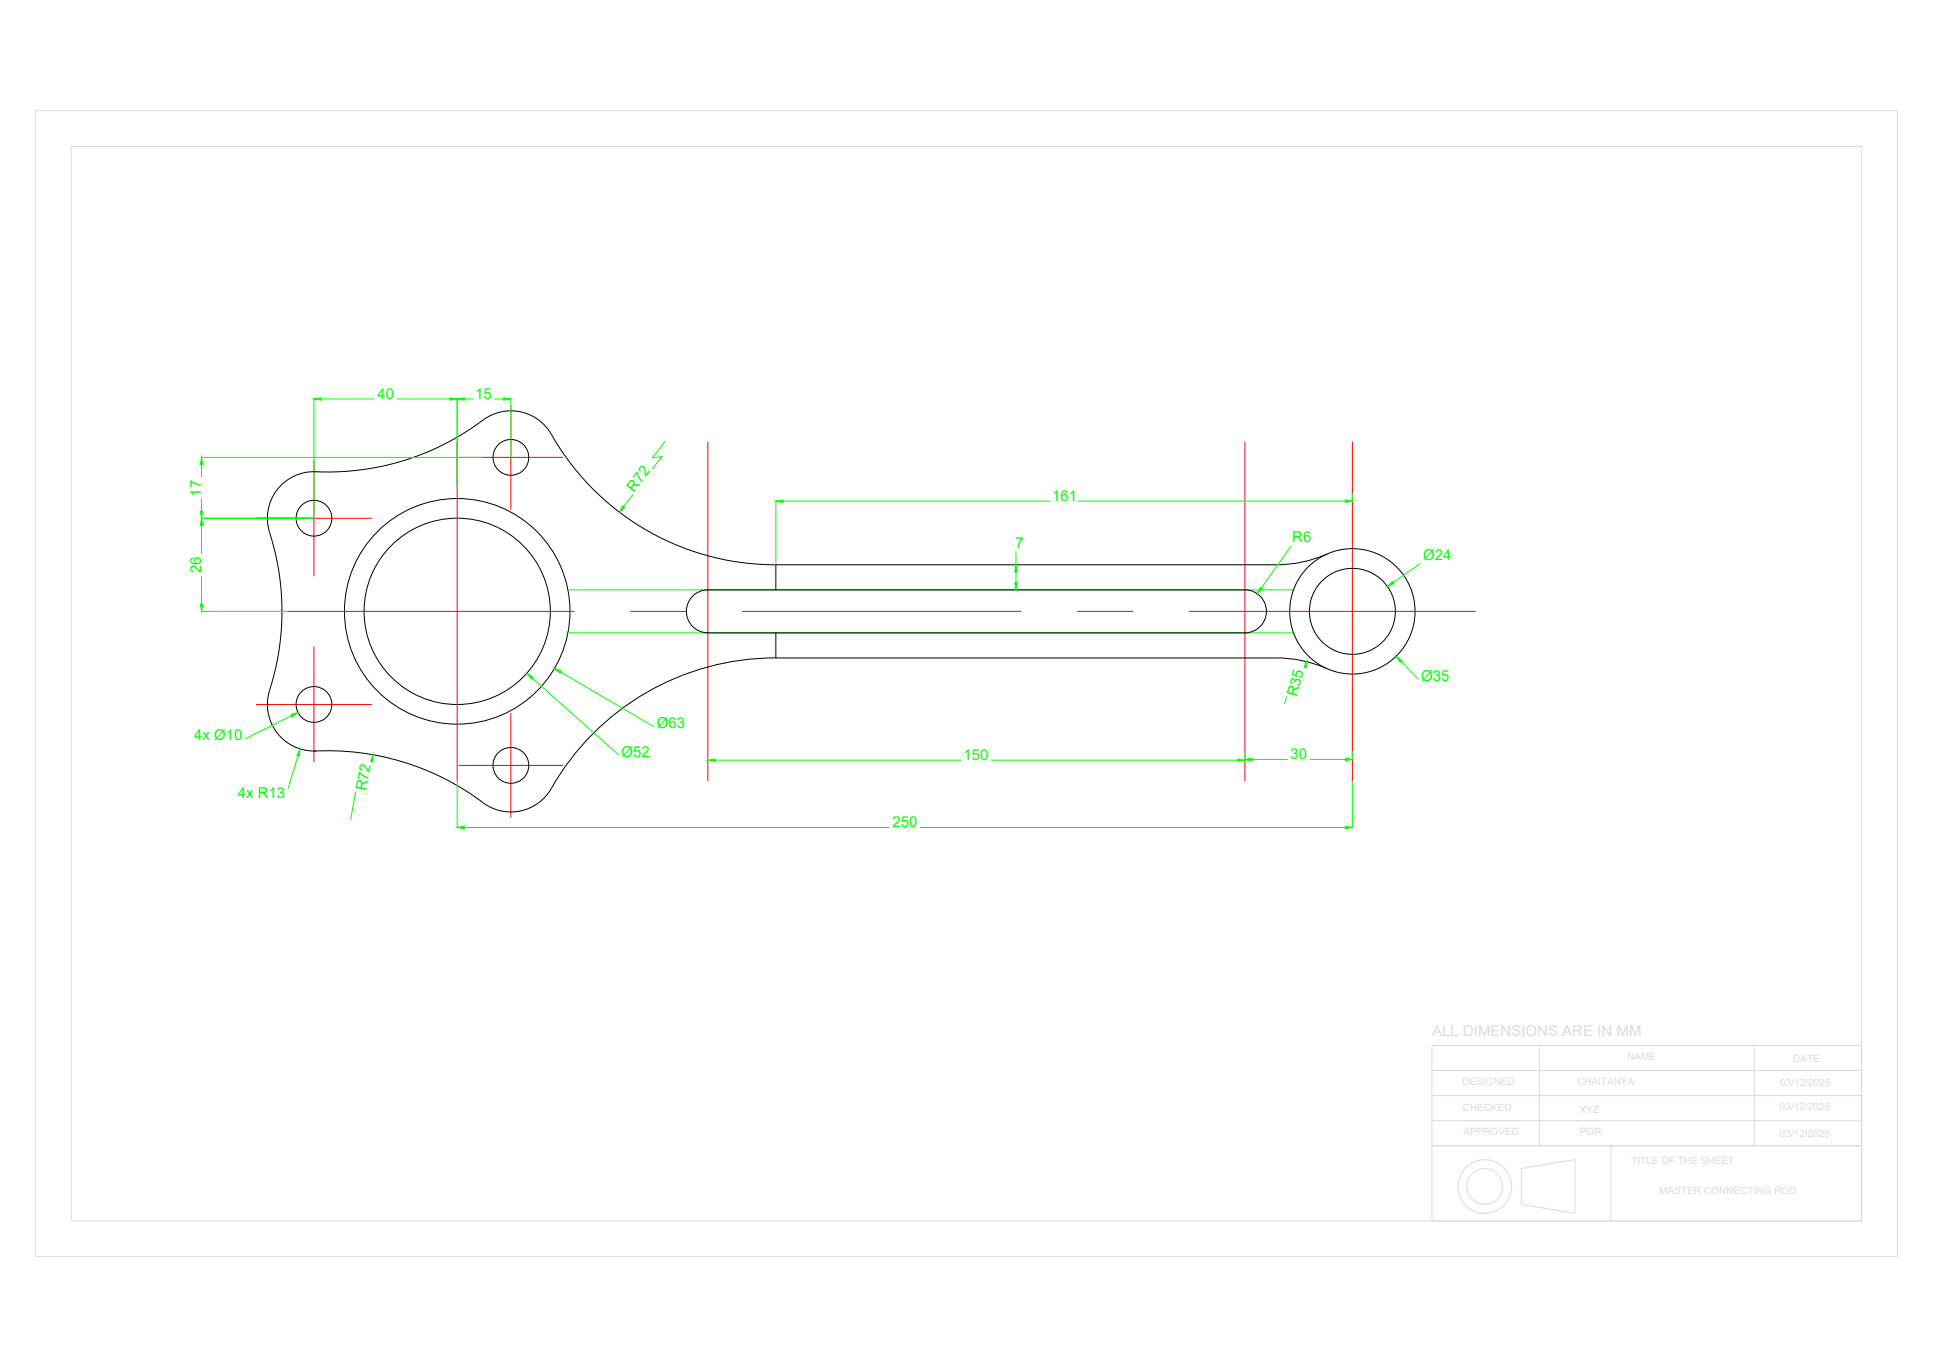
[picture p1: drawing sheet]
<svg xmlns="http://www.w3.org/2000/svg" width="297mm" height="210mm" viewBox="0 0 297 210" stroke-linecap="round" stroke-linejoin="round" font-family="sans-serif">
<!-- layer: 0 -->
<g fill="none" stroke="#000" stroke-width=".15">
<path d="M48.2 72.4a40.1 40.1 0 0 0 26.6-8.3 7.1 7.1 0 0 1 9.9 2.6 39.6 39.6 0 0 0 34.4 20h76.9a19.2 19.2 0 0 0 7.8-1.6M48.5 72.4a7.1 7.1 0 0 0-7.1 9.4M41.4 81.8a39.6 39.6 0 0 1 0 24.2M106.4 91.5a3.3 3.3 0 0 1 2.3-.9h82.5a3.3 3.3 0 0 1 3.3 3.3 3.3 3.3 0 0 1-3.3 3.3h-82.5a3.3 3.3 0 0 1-3-2.1 3.3 3.3 0 0 1 .7-3.6zM119.2 86.7v3.9M119.2 97.2v3.8M41.4 106a7.1 7.1 0 0 0 7.1 9.3M203.8 102.7a19 19 0 0 0-7.8-1.7h-76.9a39.8 39.8 0 0 0-34.8 20.7 7.1 7.1 0 0 1-10.1 1.5 39.6 39.6 0 0 0-26-7.9"/>
<circle cx="48.2" cy="79.6" r="2.75"/>
<circle cx="78.5" cy="70.2" r="2.75"/>
<circle cx="70.2" cy="93.9" r="17.3"/>
<circle cx="70.2" cy="93.9" r="14.3"/>
<circle cx="207.7" cy="93.9" r="9.6"/>
<circle cx="207.7" cy="93.9" r="6.6"/>
<circle cx="48.2" cy="108.2" r="2.75"/>
<circle cx="78.5" cy="117.5" r="2.75"/>
</g>
<!-- layer: centerline -->
<g fill="none" stroke="#f00" stroke-width=".15">
<path d="M39.3 79.6h17.8M48.2 70.7v17.8M70.2 67.8v52.1M70.4 70.2h16.1M78.5 62.2v16.1M108.7 67.8v52.1M191.2 67.8v52.1M207.7 67.8v52.1M44.2 93.9h44M48.2 99.3v17.8M96.8 93.9h8.6M114 93.9h42.9"/>
<path d="M165.4 93.9h8.6M182.6 93.9h44M39.3 108.2h17.8M70.4 117.5h16.1M78.5 109.5v16.1"/>
</g>
<!-- layer: dimension line -->
<g fill="none" stroke="#0f0" stroke-width=".15">
<path d="M30.9 79.6h17.3M30.9 70.2h43.1M31 71.3v7.2M48.2 61.2v18.3M49.3 61.3h19.8M70.2 61.2v13.5M71.3 61.3h6.1M78.5 61.2v9M102.2 67.7l-2 2.6 1.4-.2-5.8 7.7M119.2 76.9v9.8M120.3 76.9h86.3M207.7 75.8v1.2"/>
<path d="M30.9 93.9h13.2M31 80.7v12.1M87.2 97.2h111.5M87.2 90.6h111.5M156 86.7h.3M156 87.8v1.7M157.1 84.2h-1.1v2.5M201.3 83.4h-2.7l-4.9 6.9M222.8 86.2h-4.2l-4.6 3.2M44.8 109.9l-7.6 3.8h-7.4M45.8 116.1l-2.1 6.6h-7.2M57.1 117l-.9 4.8-1.3-1.8-1.1 5.9"/>
<path d="M70.2 120v7.1M81.7 104.1l13.8 12.2h4.2M86.1 103.2l14.8 8.7h4.2M108.7 116.6v.2M109.8 116.7h80.3M191.2 115.3v1.5M192.3 116.6h14.3M200.4 102.7l-1.2 4.6-1.2-2-.7 2.8M207.7 115.3v1.4M207.7 120v7.1M215.2 101.6l3.1 3.2h4.2M71.3 127.1h135.3"/>
</g>
<g fill="#0f0" stroke="#0f0" stroke-width=".15">
<path d="M30.8 92.8h.3l-.1 1.1z"/>
<path d="M31 79.6l.1 1.1h-.3z"/>
<path d="M48.2 61.3l1.1-.2v.4z"/>
<path d="M69.1 61.1l1.1 .2-1.1 .2z"/>
<path d="M30.8 78.5h.3l-.1 1.1z"/>
<path d="M31 70.2l.1 1.1h-.3z"/>
<path d="M77.4 61.1l1.1 .2-1.1 .2z"/>
<path d="M70.2 61.3l1.1-.2v.4z"/>
<path d="M70.2 127.1l1.1-.2v.3z"/>
<path d="M206.6 126.9l1.1 .2-1.1 .1z"/>
<path d="M206.6 116.4l1.1 .2-1.1 .2z"/>
<path d="M191.2 116.6l1.1-.2v.4z"/>
<path d="M190.1 116.5l1.1 .2-1.1 .2z"/>
<path d="M108.7 116.7l1.1-.2v.4z"/>
<path d="M206.6 76.8l1.1 .1-1.1 .2z"/>
<path d="M119.2 76.9l1.1-.1v.3z"/>
<path d="M155.9 89.5h.3l-.2 1.1z"/>
<path d="M156 86.7l.2 1.1h-.3z"/>
<path d="M57.3 115.9v1.1l-.4-.1z"/>
<path d="M46.1 115l-.2 1.1-.3-.1z"/>
<path d="M95.7 77.7l.3 .2-.9 .7z"/>
<path d="M44.7 109.7l1.1-.3-1 .7z"/>
<path d="M85.2 102.6l1 .4-.2 .3z"/>
<path d="M80.9 103.4l.9 .6-.2 .2z"/>
<path d="M214.4 100.8l.9 .6-.2 .3z"/>
<path d="M213.1 90.1l.8-.8 .2 .3z"/>
<path d="M200.7 101.6l-.1 1.1-.4-.1z"/>
<path d="M193.6 90.2l.3 .2-.8 .8z"/>
</g>
<g fill="#fff" stroke="#fff" stroke-width=".15">
<path d="M28.8 85.1v3.2h2.5zM28.8 85.1h2.5v3.2z"/>
<path d="M57.6 59.1v2.5l3.2-2.5zM57.6 61.6l3.2-2.5v2.5z"/>
<path d="M28.8 73.4v3h2.5zM28.8 73.4h2.5v3z"/>
<path d="M72.8 59.1v2.5l3.1-2.5zM72.8 61.6l3.1-2.5v2.5z"/>
<path d="M136.7 124.9v2.5l4.5-2.5zM136.7 127.4l4.5-2.5v2.5z"/>
<path d="M197.9 114.5v2.5l3.1-2.5zM197.9 117l3.1-2.5v2.5z"/>
<path d="M147.8 114.6v2.5l4.3-2.5zM147.8 117.1l4.3-2.5v2.5z"/>
<path d="M161.4 74.8v2.5l4-2.5zM161.4 77.3l4-2.5v2.5z"/>
<path d="M155.7 82.1v2.4l1.9-2.4zM157.6 82.1v2.4h-1.9z"/>
<path d="M55 116.7l-.8 4.7 2.4 .4zM55 116.7l2.5 .4-.9 4.7z"/>
<path d="M36.1 120.5v2.5l8-2.5zM36.1 123l8-2.5v2.5z"/>
<path d="M98.5 70.8l-2.9 3.8 2 1.5zM98.5 70.8l2 1.5-2.9 3.8z"/>
<path d="M29.4 111.5v2.6l8.1-2.6zM29.4 114.1l8.1-2.6v2.6z"/>
<path d="M100.6 109.7v2.6l4.9-2.6zM100.6 112.3l4.9-2.6v2.6z"/>
<path d="M95.1 114.1v2.6l5-2.6zM95.1 116.7l5-2.6v2.6z"/>
<path d="M217.9 102.5v2.6l5-2.6zM217.9 105.1l5-2.6v2.6z"/>
<path d="M218.2 84v2.6l5-2.6zM218.2 86.6l5-2.6v2.6z"/>
<path d="M198.3 102.1l-1.1 4.7 2.4 .6zM198.3 102.1l2.5 .6-1.2 4.7z"/>
<path d="M198.2 81.2v2.5l3.5-2.5zM198.2 83.7l3.5-2.5v2.5z"/>
</g>
<!-- layer: TEXT -->
<g fill="none" stroke="#dbdbdb" stroke-width=".15">
<path d="M5.4 17h286v176h-286zM10.9 22.5h275v165h-275zM219.9 160.5h66v27h-66zM219.9 164.4h66M219.9 168.2h66M219.9 172.1h66M219.9 175.9h66M233.6 179.4l8.3-1.3v8.2l-8.3-1.4zM236.4 160.5v15.4M247.4 175.9v11.6M269.4 160.5v15.4"/>
<circle cx="228" cy="182.2" r="4.1"/>
<circle cx="228" cy="182.2" r="2.75"/>
</g>
<g font-size="2.3" fill="#0f0">
<text x="58" y="61.2">40</text>
<text x="73" y="61.2">15</text>
<text x="30.9" y="76.3" transform="rotate(-90 30.9 76.3)">17</text>
<text x="97.4" y="75.6" transform="rotate(-53 97.4 75.6)">R72</text>
<text x="161.6" y="76.9">161</text>
<text x="198.5" y="83.3">R6</text>
<text x="30.9" y="88" transform="rotate(-90 30.9 88)">26</text>
<text x="156" y="84.1">7</text>
<text x="218.6" y="86">Ø24</text>
<text x="199.2" y="107.1" transform="rotate(-76 199.2 107.1)">R35</text>
<text x="218.3" y="104.6">Ø35</text>
<text x="29.8" y="113.6">4x Ø10</text>
<text x="100.9" y="111.8">Ø63</text>
<text x="95.4" y="116.2">Ø52</text>
<text x="148" y="116.7">150</text>
<text x="198.2" y="116.5">30</text>
<text x="36.5" y="122.6">4x R13</text>
<text x="56.2" y="121.5" transform="rotate(-80 56.2 121.5)">R72</text>
<text x="137.1" y="127">250</text>
</g>
</svg>
